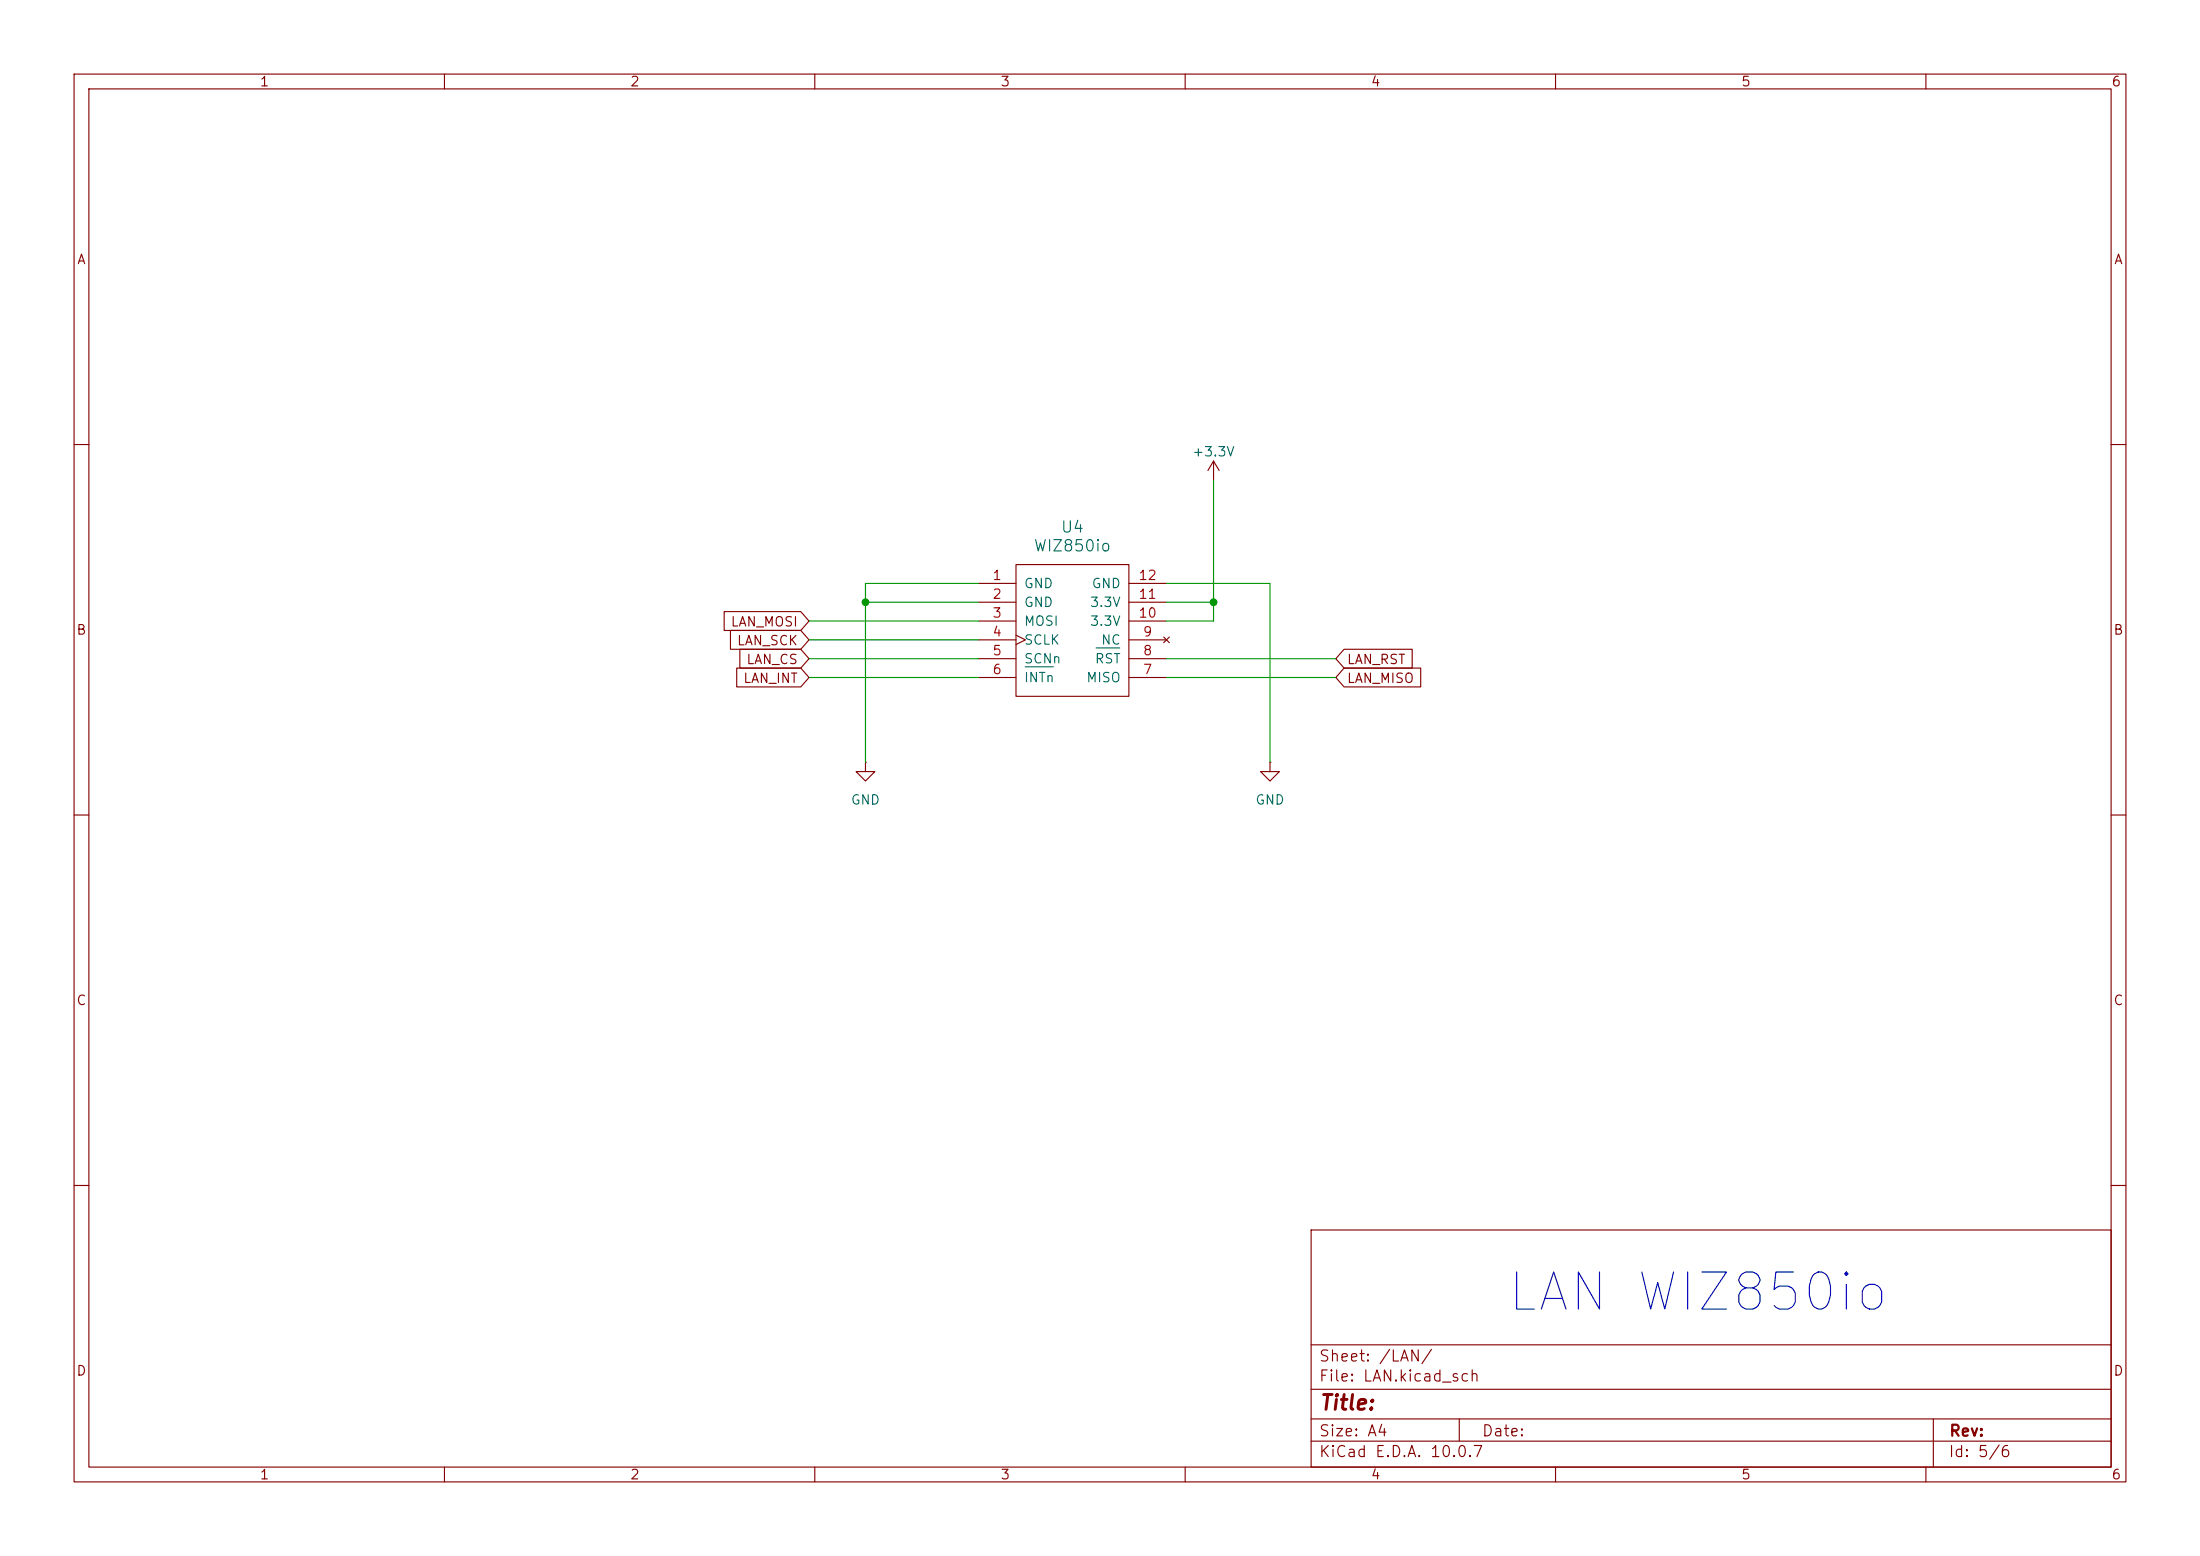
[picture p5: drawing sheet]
(kicad_sch
 (version 20260306)
 (generator "eeschema")
 (generator_version "10.0")
 (paper "A4")
 (lib_symbols
  (symbol "GA_Fuelstation_Terminal:WIZ850io"
   (pin_names
    (offset 1.016)) (exclude_from_sim no) (in_bom yes) (on_board yes)
   (in_pos_files yes)
   (duplicate_pin_numbers_are_jumpers no)
   (property "Reference" "U" (at 0 -10.16 0) (show_name no) (do_not_autoplace no) (effects (font (size 1.524 1.524))))
   (property "Value" "WIZ850io" (at 0 10.16 0) (show_name no) (do_not_autoplace no) (effects (font (size 1.524 1.524))))
   (property "Footprint" "GA_Fuelstation_Terminal:WIZ850io" (at -0.254 -13.716 0) (show_name no) (do_not_autoplace no) (hide yes) (effects (font (size 1.524 1.524))))
   (property "Datasheet" "" (at -2.54 -2.54 0) (show_name no) (do_not_autoplace no) (hide yes) (effects (font (size 1.524 1.524))))
   (property "Description" "" (at 0 0 0) (show_name no) (do_not_autoplace no) (hide yes) (effects (font (size 1.27 1.27))))
   (symbol "WIZ850io_0_1"
    (rectangle (start -7.62 8.89) (end 7.62 -8.89) (stroke (width 0) (type solid)) (fill (type none))))
   (symbol "WIZ850io_1_1"
    (pin power_in line (at -12.7 6.35 0) (length 5.08) (name "GND" (effects (font (size 1.27 1.27)))) (number "1" (effects (font (size 1.27 1.27)))))
    (pin power_in line (at -12.7 3.81 0) (length 5.08) (name "GND" (effects (font (size 1.27 1.27)))) (number "2" (effects (font (size 1.27 1.27)))))
    (pin input line (at -12.7 1.27 0) (length 5.08) (name "MOSI" (effects (font (size 1.27 1.27)))) (number "3" (effects (font (size 1.27 1.27)))))
    (pin input clock (at -12.7 -1.27 0) (length 5.08) (name "SCLK" (effects (font (size 1.27 1.27)))) (number "4" (effects (font (size 1.27 1.27)))))
    (pin input line (at -12.7 -3.81 0) (length 5.08) (name "SCNn" (effects (font (size 1.27 1.27)))) (number "5" (effects (font (size 1.27 1.27)))))
    (pin input line (at -12.7 -6.35 0) (length 5.08) (name "~{INTn}" (effects (font (size 1.27 1.27)))) (number "6" (effects (font (size 1.27 1.27)))))
    (pin output line (at 12.7 -6.35 180) (length 5.08) (name "MISO" (effects (font (size 1.27 1.27)))) (number "7" (effects (font (size 1.27 1.27)))))
    (pin input line (at 12.7 -3.81 180) (length 5.08) (name "~{RST}" (effects (font (size 1.27 1.27)))) (number "8" (effects (font (size 1.27 1.27)))))
    (pin no_connect line (at 12.7 -1.27 180) (length 5.08) (name "NC" (effects (font (size 1.27 1.27)))) (number "9" (effects (font (size 1.27 1.27)))))
    (pin power_in line (at 12.7 1.27 180) (length 5.08) (name "3.3V" (effects (font (size 1.27 1.27)))) (number "10" (effects (font (size 1.27 1.27)))))
    (pin power_in line (at 12.7 3.81 180) (length 5.08) (name "3.3V" (effects (font (size 1.27 1.27)))) (number "11" (effects (font (size 1.27 1.27)))))
    (pin input line (at 12.7 6.35 180) (length 5.08) (name "GND" (effects (font (size 1.27 1.27)))) (number "12" (effects (font (size 1.27 1.27))))))
   (embedded_fonts no))
  (symbol "power:+3.3V"
   (power global)
   (pin_names
    (offset 0)) (exclude_from_sim no) (in_bom yes) (on_board yes)
   (in_pos_files yes)
   (duplicate_pin_numbers_are_jumpers no)
   (property "Reference" "#PWR" (at 0 -3.81 0) (show_name no) (do_not_autoplace no) (hide yes) (effects (font (size 1.27 1.27))))
   (property "Value" "+3.3V" (at 0 3.556 0) (show_name no) (do_not_autoplace no) (effects (font (size 1.27 1.27))))
   (property "Footprint" "" (at 0 0 0) (show_name no) (do_not_autoplace no) (hide yes) (effects (font (size 1.27 1.27))))
   (property "Datasheet" "" (at 0 0 0) (show_name no) (do_not_autoplace no) (hide yes) (effects (font (size 1.27 1.27))))
   (property "Description" "Power symbol creates a global label with name \"+3.3V\"" (at 0 0 0) (show_name no) (do_not_autoplace no) (hide yes) (effects (font (size 1.27 1.27))))
   (symbol "+3.3V_0_1"
    (polyline (pts (xy -0.762 1.27) (xy 0 2.54)) (stroke (width 0) (type default)) (fill (type none)))
    (polyline (pts (xy 0 2.54) (xy 0.762 1.27)) (stroke (width 0) (type default)) (fill (type none)))
    (polyline (pts (xy 0 0) (xy 0 2.54)) (stroke (width 0) (type default)) (fill (type none))))
   (symbol "+3.3V_1_1"
    (pin power_in line (at 0 0 90) (length 0) (hide yes) (name "+3.3V" (effects (font (size 1.27 1.27)))) (number "1" (effects (font (size 1.27 1.27))))))
   (embedded_fonts no))
  (symbol "power:GND"
   (power global)
   (pin_numbers (hide yes))
   (pin_names
    (offset 0) (hide yes)) (exclude_from_sim no) (in_bom yes) (on_board yes)
   (in_pos_files yes)
   (duplicate_pin_numbers_are_jumpers no)
   (property "Reference" "#PWR" (at 0 -6.35 0) (show_name no) (do_not_autoplace no) (hide yes) (effects (font (size 1.27 1.27))))
   (property "Value" "GND" (at 0 -3.81 0) (show_name no) (do_not_autoplace no) (effects (font (size 1.27 1.27))))
   (property "Footprint" "" (at 0 0 0) (show_name no) (do_not_autoplace no) (hide yes) (effects (font (size 1.27 1.27))))
   (property "Datasheet" "" (at 0 0 0) (show_name no) (do_not_autoplace no) (hide yes) (effects (font (size 1.27 1.27))))
   (property "Description" "Power symbol creates a global label with name \"GND\" , ground" (at 0 0 0) (show_name no) (do_not_autoplace no) (hide yes) (effects (font (size 1.27 1.27))))
   (symbol "GND_0_1"
    (polyline (pts (xy 0 0) (xy 0 -1.27) (xy 1.27 -1.27) (xy 0 -2.54) (xy -1.27 -1.27) (xy 0 -1.27)) (stroke (width 0) (type default)) (fill (type none))))
   (symbol "GND_1_1"
    (pin power_in line (at 0 0 270) (length 0) (name "" (effects (font (size 1.27 1.27)))) (number "1" (effects (font (size 1.27 1.27))))))
   (embedded_fonts no)))
 (text "LAN WIZ850io"
  (exclude_from_sim no)
  (at 203.454 177.546 0)
  (effects (font (size 5 5)) (justify left bottom)))
 (junction
  (at 163.83 81.28)
  (diameter 0)
  (color 0 0 0 0))
 (junction
  (at 116.84 81.28)
  (diameter 0)
  (color 0 0 0 0))
 (wire
  (pts (xy 163.83 81.28) (xy 157.48 81.28))
  (stroke (width 0) (type default)))
 (wire
  (pts (xy 116.84 78.74) (xy 116.84 81.28))
  (stroke (width 0) (type default)))
 (wire
  (pts (xy 132.08 78.74) (xy 116.84 78.74))
  (stroke (width 0) (type default)))
 (wire
  (pts (xy 109.22 91.44) (xy 132.08 91.44))
  (stroke (width 0) (type default)))
 (wire
  (pts (xy 157.48 83.82) (xy 163.83 83.82))
  (stroke (width 0) (type default)))
 (wire
  (pts (xy 116.84 81.28) (xy 116.84 102.87))
  (stroke (width 0) (type default)))
 (wire
  (pts (xy 109.22 83.82) (xy 132.08 83.82))
  (stroke (width 0) (type default)))
 (wire
  (pts (xy 171.45 78.74) (xy 171.45 102.87))
  (stroke (width 0) (type default)))
 (wire
  (pts (xy 109.22 88.9) (xy 132.08 88.9))
  (stroke (width 0) (type default)))
 (wire
  (pts (xy 163.83 64.77) (xy 163.83 81.28))
  (stroke (width 0) (type default)))
 (wire
  (pts (xy 157.48 91.44) (xy 180.34 91.44))
  (stroke (width 0) (type default)))
 (wire
  (pts (xy 116.84 81.28) (xy 132.08 81.28))
  (stroke (width 0) (type default)))
 (wire
  (pts (xy 157.48 88.9) (xy 180.34 88.9))
  (stroke (width 0) (type default)))
 (wire
  (pts (xy 109.22 86.36) (xy 132.08 86.36))
  (stroke (width 0) (type default)))
 (wire
  (pts (xy 157.48 78.74) (xy 171.45 78.74))
  (stroke (width 0) (type default)))
 (wire
  (pts (xy 163.83 83.82) (xy 163.83 81.28))
  (stroke (width 0) (type default)))
 (global_label "LAN_INT"
  (shape input)
  (at 109.22 91.44 180)
  (fields_autoplaced yes)
  (effects (font (size 1.27 1.27)) (justify right))
  (property "Intersheetrefs" "${INTERSHEET_REFS}" (at 98.9171 91.44 0) (hide yes) (show_name no) (do_not_autoplace no) (effects (font (size 1.27 1.27)) (justify right))))
 (global_label "LAN_RST"
  (shape input)
  (at 180.34 88.9 0)
  (fields_autoplaced yes)
  (effects (font (size 1.27 1.27)) (justify left))
  (property "Intersheetrefs" "${INTERSHEET_REFS}" (at 191.1871 88.9 0) (hide yes) (show_name no) (do_not_autoplace no) (effects (font (size 1.27 1.27)) (justify left))))
 (global_label "LAN_MOSI"
  (shape input)
  (at 109.22 83.82 180)
  (fields_autoplaced yes)
  (effects (font (size 1.27 1.27)) (justify right))
  (property "Intersheetrefs" "${INTERSHEET_REFS}" (at 97.2238 83.82 0) (hide yes) (show_name no) (do_not_autoplace no) (effects (font (size 1.27 1.27)) (justify right))))
 (global_label "LAN_MISO"
  (shape input)
  (at 180.34 91.44 0)
  (fields_autoplaced yes)
  (effects (font (size 1.27 1.27)) (justify left))
  (property "Intersheetrefs" "${INTERSHEET_REFS}" (at 192.3362 91.44 0) (hide yes) (show_name no) (do_not_autoplace no) (effects (font (size 1.27 1.27)) (justify left))))
 (global_label "LAN_CS"
  (shape input)
  (at 109.22 88.9 180)
  (fields_autoplaced yes)
  (effects (font (size 1.27 1.27)) (justify right))
  (property "Intersheetrefs" "${INTERSHEET_REFS}" (at 99.3405 88.9 0) (hide yes) (show_name no) (do_not_autoplace no) (effects (font (size 1.27 1.27)) (justify right))))
 (global_label "LAN_SCK"
  (shape input)
  (at 109.22 86.36 180)
  (fields_autoplaced yes)
  (effects (font (size 1.27 1.27)) (justify right))
  (property "Intersheetrefs" "${INTERSHEET_REFS}" (at 98.0705 86.36 0) (hide yes) (show_name no) (do_not_autoplace no) (effects (font (size 1.27 1.27)) (justify right))))
 (symbol
  (lib_id "power:GND")
  (at 116.84 102.87 0)
  (unit 1)
  (body_style 1)
  (exclude_from_sim no)
  (in_bom yes)
  (on_board yes)
  (in_pos_files yes)
  (dnp no)
  (fields_autoplaced yes)
  (property "Reference" "#PWR039" (at 116.84 109.22 0) (hide yes) (show_name no) (do_not_autoplace no) (effects (font (size 1.27 1.27))))
  (property "Value" "GND" (at 116.84 107.95 0) (show_name no) (do_not_autoplace no) (effects (font (size 1.27 1.27))))
  (property "Footprint" "" (at 116.84 102.87 0) (hide yes) (show_name no) (do_not_autoplace no) (effects (font (size 1.27 1.27))))
  (property "Datasheet" "" (at 116.84 102.87 0) (hide yes) (show_name no) (do_not_autoplace no) (effects (font (size 1.27 1.27))))
  (property "Description" "Power symbol creates a global label with name \"GND\" , ground" (at 116.84 102.87 0) (hide yes) (show_name no) (do_not_autoplace no) (effects (font (size 1.27 1.27))))
  (pin "1"))
 (symbol
  (lib_id "power:GND")
  (at 171.45 102.87 0)
  (unit 1)
  (body_style 1)
  (exclude_from_sim no)
  (in_bom yes)
  (on_board yes)
  (in_pos_files yes)
  (dnp no)
  (fields_autoplaced yes)
  (property "Reference" "#PWR040" (at 171.45 109.22 0) (hide yes) (show_name no) (do_not_autoplace no) (effects (font (size 1.27 1.27))))
  (property "Value" "GND" (at 171.45 107.95 0) (show_name no) (do_not_autoplace no) (effects (font (size 1.27 1.27))))
  (property "Footprint" "" (at 171.45 102.87 0) (hide yes) (show_name no) (do_not_autoplace no) (effects (font (size 1.27 1.27))))
  (property "Datasheet" "" (at 171.45 102.87 0) (hide yes) (show_name no) (do_not_autoplace no) (effects (font (size 1.27 1.27))))
  (property "Description" "Power symbol creates a global label with name \"GND\" , ground" (at 171.45 102.87 0) (hide yes) (show_name no) (do_not_autoplace no) (effects (font (size 1.27 1.27))))
  (pin "1"))
 (symbol
  (lib_id "power:+3.3V")
  (at 163.83 64.77 0)
  (unit 1)
  (body_style 1)
  (exclude_from_sim no)
  (in_bom yes)
  (on_board yes)
  (in_pos_files yes)
  (dnp no)
  (fields_autoplaced yes)
  (property "Reference" "#PWR041" (at 163.83 68.58 0) (hide yes) (show_name no) (do_not_autoplace no) (effects (font (size 1.27 1.27))))
  (property "Value" "+3.3V" (at 163.83 60.96 0) (show_name no) (do_not_autoplace no) (effects (font (size 1.27 1.27))))
  (property "Footprint" "" (at 163.83 64.77 0) (hide yes) (show_name no) (do_not_autoplace no) (effects (font (size 1.27 1.27))))
  (property "Datasheet" "" (at 163.83 64.77 0) (hide yes) (show_name no) (do_not_autoplace no) (effects (font (size 1.27 1.27))))
  (property "Description" "" (at 163.83 64.77 0) (show_name no) (do_not_autoplace no) (effects (font (size 1.27 1.27))))
  (pin "1"))
 (symbol
  (lib_id "GA_Fuelstation_Terminal:WIZ850io")
  (at 144.78 85.09 0)
  (unit 1)
  (body_style 1)
  (exclude_from_sim no)
  (in_bom yes)
  (on_board yes)
  (in_pos_files yes)
  (dnp no)
  (fields_autoplaced yes)
  (property "Reference" "U4" (at 144.78 71.12 0) (show_name no) (do_not_autoplace no) (effects (font (size 1.524 1.524))))
  (property "Value" "WIZ850io" (at 144.78 73.66 0) (show_name no) (do_not_autoplace no) (effects (font (size 1.524 1.524))))
  (property "Footprint" "GA_Fuelstation_Terminal:WIZ850io" (at 144.526 98.806 0) (hide yes) (show_name no) (do_not_autoplace no) (effects (font (size 1.524 1.524))))
  (property "Datasheet" "" (at 142.24 87.63 0) (hide yes) (show_name no) (do_not_autoplace no) (effects (font (size 1.524 1.524))))
  (property "Description" "" (at 144.78 85.09 0) (hide yes) (show_name no) (do_not_autoplace no) (effects (font (size 1.27 1.27))))
  (pin "12")
  (pin "11")
  (pin "10")
  (pin "4")
  (pin "1")
  (pin "2")
  (pin "6")
  (pin "7")
  (pin "3")
  (pin "9")
  (pin "8")
  (pin "5")))
